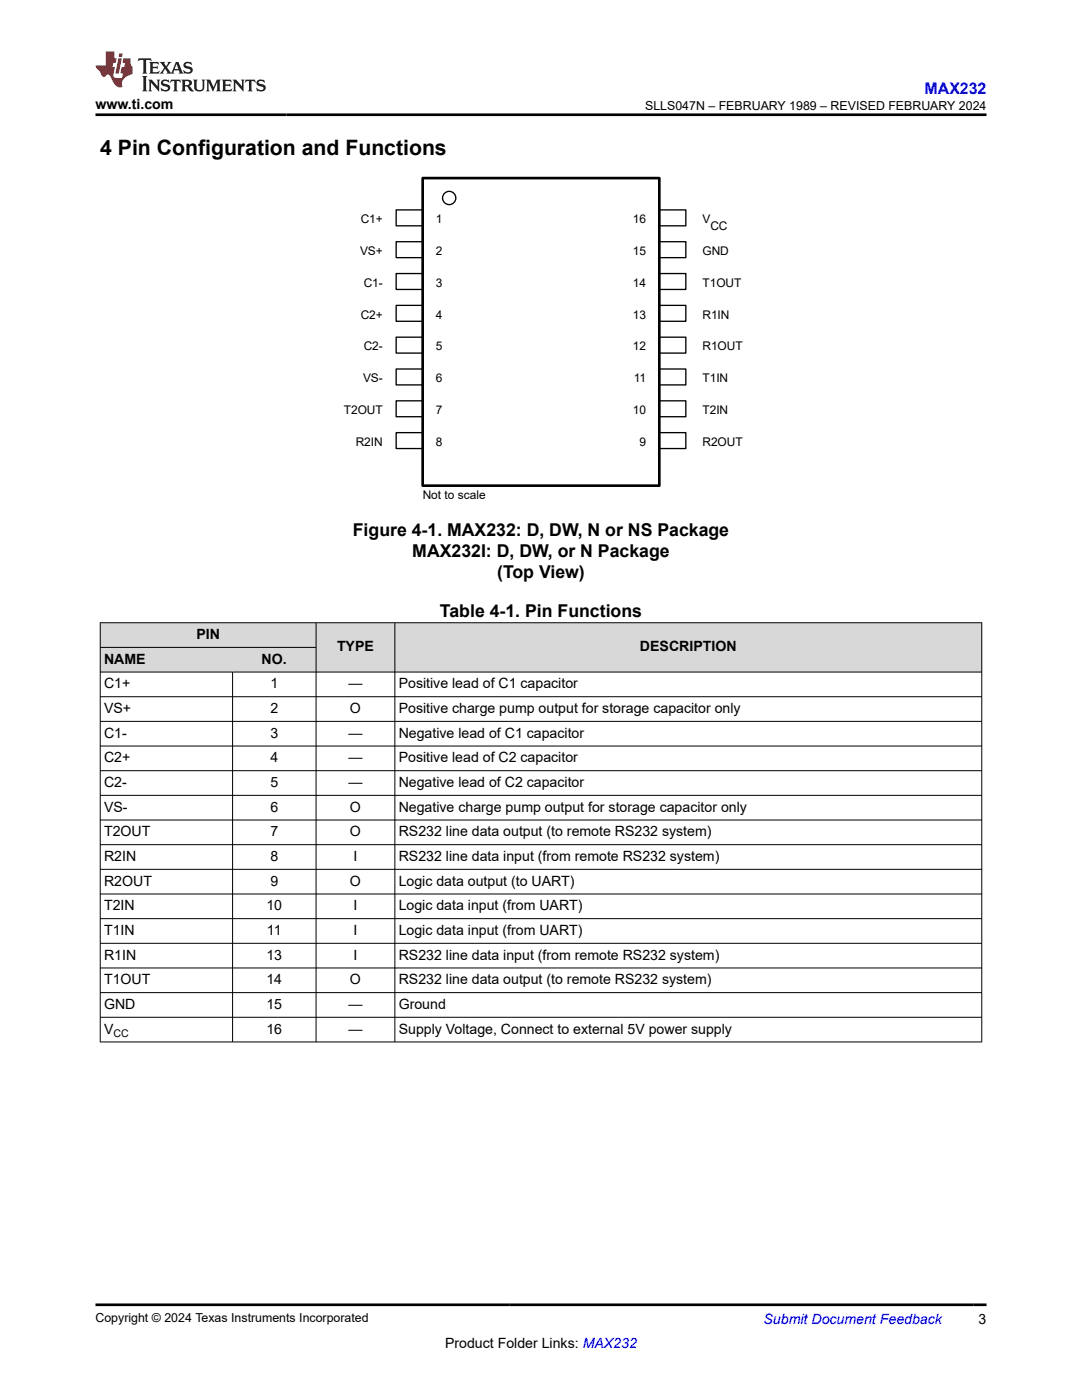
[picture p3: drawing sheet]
<svg xmlns="http://www.w3.org/2000/svg" width="216mm" height="279mm" viewBox="0 0 216 279" stroke-linecap="round" stroke-linejoin="round" font-family="sans-serif">
<path d="M79 41.9h5.3v3.2h-5.3z" fill="none" stroke="#000" stroke-width=".26"/>
<path d="M131.6 41.9h5.3v3.2h-5.3z" fill="#fff"/>
<path d="M131.6 41.9h5.3v3.2h-5.3z" fill="none" stroke="#000" stroke-width=".26"/>
<path d="M79 48.2h5.3v3.2h-5.3z" fill="#fff"/>
<path d="M79 48.2h5.3v3.2h-5.3z" fill="none" stroke="#000" stroke-width=".26"/>
<path d="M131.6 48.2h5.3v3.2h-5.3z" fill="#fff"/>
<path d="M131.6 48.2h5.3v3.2h-5.3z" fill="none" stroke="#000" stroke-width=".26"/>
<path d="M79 54.6h5.3v3.2h-5.3z" fill="#fff"/>
<path d="M79 54.6h5.3v3.2h-5.3z" fill="none" stroke="#000" stroke-width=".26"/>
<path d="M131.6 54.6h5.3v3.2h-5.3z" fill="#fff"/>
<path d="M131.6 54.6h5.3v3.2h-5.3z" fill="none" stroke="#000" stroke-width=".26"/>
<path d="M79 60.9h5.3v3.2h-5.3z" fill="#fff"/>
<path d="M79 60.9h5.3v3.2h-5.3z" fill="none" stroke="#000" stroke-width=".26"/>
<path d="M131.6 60.9h5.3v3.2h-5.3z" fill="#fff"/>
<path d="M131.6 60.9h5.3v3.2h-5.3z" fill="none" stroke="#000" stroke-width=".26"/>
<path d="M79 67.3h5.3v3.2h-5.3z" fill="#fff"/>
<path d="M79 67.3h5.3v3.2h-5.3z" fill="none" stroke="#000" stroke-width=".26"/>
<path d="M131.6 67.3h5.3v3.2h-5.3z" fill="#fff"/>
<path d="M131.6 67.3h5.3v3.2h-5.3z" fill="none" stroke="#000" stroke-width=".26"/>
<path d="M79 73.6h5.3v3.2h-5.3z" fill="#fff"/>
<path d="M79 73.6h5.3v3.2h-5.3z" fill="none" stroke="#000" stroke-width=".26"/>
<path d="M131.6 73.6h5.3v3.2h-5.3z" fill="#fff"/>
<path d="M131.6 73.6h5.3v3.2h-5.3z" fill="none" stroke="#000" stroke-width=".26"/>
<path d="M79 80h5.3v3.2h-5.3z" fill="#fff"/>
<path d="M79 80h5.3v3.2h-5.3z" fill="none" stroke="#000" stroke-width=".26"/>
<path d="M131.6 80h5.3v3.2h-5.3z" fill="#fff"/>
<path d="M131.6 80h5.3v3.2h-5.3z" fill="none" stroke="#000" stroke-width=".26"/>
<path d="M79 86.3h5.3v3.2h-5.3z" fill="#fff"/>
<path d="M79 86.3h5.3v3.2h-5.3z" fill="none" stroke="#000" stroke-width=".26"/>
<path d="M131.6 86.3h5.3v3.2h-5.3z" fill="#fff"/>
<g fill="none" stroke="#000" stroke-width=".26">
<path d="M131.6 86.3h5.3v3.2h-5.3z"/>
<circle cx="89.6" cy="39.5" r="1.32"/>
</g>
<path d="M84.3 35.5h47.3v61.4h-47.3z" fill="none" stroke="#000" stroke-width=".53"/>
<g fill="#d8d8d8">
<path d="M20 124.3h175.9v4.9h-175.9z" fill-rule="evenodd"/>
<path d="M20.1 124.3h42.9v4.8h-42.9z" fill-rule="evenodd"/>
<path d="M63.1 124.3h15.6v9.8h-15.6z" fill-rule="evenodd"/>
<path d="M78.9 124.3h116.9v9.8h-116.9z" fill-rule="evenodd"/>
<path d="M20.1 129.3h26.3v4.8h-26.3z" fill-rule="evenodd"/>
<path d="M46.4 129.3h16.6v4.8h-16.6z" fill-rule="evenodd"/>
</g>
<g fill="none" stroke="#000" stroke-width=".2">
<path d="M19.9 124.3h176.1M19.9 129.2h43.2M19.9 139h176.1M20 124.2v83.8M46.4 134.1v73.9M63.1 124.2v83.8M78.8 124.2v83.8M195.9 124.2v83.8M196 134.1h-176.1M19.9 144h176.1M19.9 148.9h176.1M19.9 153.8h176.1"/>
<path d="M19.9 158.7h176.1M19.9 163.7h176.1M19.9 168.6h176.1M19.9 173.5h176.1M19.9 178.4h176.1M19.9 183.3h176.1M19.9 188.3h176.1M19.9 193.2h176.1M19.9 198.1h176.1M19.9 203h176.1M19.9 207.9h176.1"/>
</g>
<path d="M27.7 11.6l-.2 .6 .5-.2h.6v.1v2.2l-.2 .4h1l-.2-.4v-2.2v-.1h.5l.5 .2-.1-.6zM29.8 12.4l.2 .3v1.6l-.2 .4h1.9l.1-.6a1.08 1.08 0 0 1-1.3 .2v-.7h.6l.4 .2v-.7l-.4 .2h-.6v-.5l.2-.2a1 1 0 0 1 1 .3l-.1-.5zM31.8 12.4l1 1.1-1 1.2h.9l-.2-.2 .4-.8 .5 .8-.2 .2h1.6l-.2-.2 .1-.5h1l.1 .5-.1 .2h.9l-.2-.4-.8-1.9h-.5l-1 2.1-.8-1.1 .9-1h-.8l.2 .2-.5 .6-.3-.6 .1-.2zM35.2 12.8l.4 1h-.8zM36.8 12.5a.65 .65 0 0 0-.2 .7 .65 .65 0 0 0 .6 .5l.7 .1 .1 .3a.79 .79 0 0 1-.7 .4 .79 .79 0 0 1-.7-.5l.1 .7 .2-.1a.93 .93 0 0 0 1.1 0 .93 .93 0 0 0 .4-.9 1.46 1.46 0 0 0-1.2-.6l-.1-.3a1.09 1.09 0 0 1 1.2 .2l-.2-.6-.1 .1-.6-.2zM28.4 15.2l.2 .4v2.2l-.2 .4h1l-.2-.4v-2.2l.2-.4zM29.6 15.9l.2 .4v1.5l-.2 .4h.8l-.3-.4v-1.3l1.7 1.8v-2l.2-.4h-.8l.2 .2 .1 1.1-1.2-1.3zM32.3 16a.65 .65 0 0 0-.2 .8 .65 .65 0 0 0 .7 .4l.6 .2 .1 .2a.79 .79 0 0 1-.7 .4 .79 .79 0 0 1-.7-.5l.1 .7 .2-.1a.93 .93 0 0 0 1.1 .1 .93 .93 0 0 0 .4-1 1.46 1.46 0 0 0-1.2-.5l-.1-.4a1.09 1.09 0 0 1 1.2 .2l-.2-.6-.1 .1-.6-.1zM34.1 15.9l-.1 .6a.63 .63 0 0 1 .7-.3l.1 1.6-.3 .4h1l-.2-.4v-1.6a.66 .66 0 0 1 .8 .3l-.1-.6zM36.2 15.9l.2 .4v1.5l-.2 .4h.9l-.2-.2v-.7h.5l.1 .2a.79 .79 0 0 0 1.2 .6l-1-.9a.61 .61 0 0 0 .6-.6 .61 .61 0 0 0-.5-.7zM36.9 16.2h.2a.47 .47 0 0 1 .5 .1 .47 .47 0 0 1 .1 .5l-.2 .1-.6 .1zM38.5 15.9l.2 .2a2.27 2.27 0 0 0 .4 2 1.04 1.04 0 0 0 1.7-.7v-1.3l.2-.2h-.8l.2 .4v1.1a.6 .6 0 0 1-.6 .6 .6 .6 0 0 1-.6-.6v-1.1l.3-.4zM41.1 15.9l.2 .4v1.5l-.2 .4h.7l-.2-.4v-1.4l.9 1.9 .8-1.9v1.4l-.2 .4h1l-.3-.4v-1.5l.3-.4h-.8l-.7 1.5-.7-1.5zM44.3 15.9l.2 .4v1.5l-.2 .4h1.9l.1-.6a1.09 1.09 0 0 1-1.3 .2v-.7h.6l.4 .2v-.6l-.4 .2h-.6v-.6l.2-.1a1.01 1.01 0 0 1 1 .3l-.1-.6zM46.4 15.9l.3 .4v1.5l-.3 .4h.8l-.2-.4v-1.3l1.6 1.8v-2l.2-.4h-.7l.2 .2v1.1l-1.2-1.3zM49 15.9l-.1 .6a.63 .63 0 0 1 .8-.3v1.6l-.3 .4h1l-.2-.4v-1.6a.66 .66 0 0 1 .8 .3l-.1-.6zM51.4 16a.65 .65 0 0 0-.2 .8 .65 .65 0 0 0 .6 .4l.6 .2 .2 .2a.79 .79 0 0 1-.8 .4 .79 .79 0 0 1-.6-.5l.1 .7 .2-.1a.93 .93 0 0 0 1 .1 .93 .93 0 0 0 .5-1 1.46 1.46 0 0 0-1.3-.5l-.1-.4a1.09 1.09 0 0 1 1.3 .2l-.2-.6-.2 .1-.5-.1z" fill="#231f20"/>
<path d="M21.1 10.3v2.7h-2.1l.1 .4 .9 1a.95 .95 0 0 0 .9 .9 .59 .59 0 0 1 .6-.4 .59 .59 0 0 1 .5 .3l.4 .8a1.59 1.59 0 0 0 2.1 1.4 1.61 1.61 0 0 1 1-2.3l1-.3-.1-1.5a1.59 1.59 0 0 1-.4-1.7h-1.4l-.2 .9h.5l-.1 .9h-.5l-.2 .9v.3l.4 .1-.2 .9h-.6a.73 .73 0 0 1-1.1-.7l.3-1.5h-.5l.2-.9h.5l.2-.9h-.5v-1.3zM23.6 11.6l-.6 3.1h.7l.6-3.1zM23.8 10.7l-.1 .6h.7l.1-.6z" fill="#ed1c24"/>
<path d="M19 22.9h177.8M19 260.4h177.8" fill="none" stroke="#000" stroke-width=".53"/>
<text font-size="4.2" x="20" y="30.9">4 Pin Configuration and Functions</text>
<g font-size="3.5">
<text x="70.4" y="106.9">Figure 4-1. MAX232: D, DW, N or NS Package</text>
<text x="82.3" y="111.1">MAX232I: D, DW, or N Package</text>
<text x="99.2" y="115.4">(Top View)</text>
<text x="87.8" y="123.1">Table 4-1. Pin Functions</text>
</g>
<text font-size="3.2" fill="#00f" x="184.5" y="18.7">MAX232</text>
<g font-size="2.8">
<text x="19" y="21.8">www.ti.com</text>
<text x="39.2" y="127.6">PIN</text>
<text x="67.2" y="130">TYPE</text>
<text x="127.7" y="130">DESCRIPTION</text>
<text x="20.8" y="137.4">C1+</text>
<text x="20.8" y="132.5">NAME</text>
<text x="52.2" y="132.5">NO.</text>
<text x="54" y="137.4">1</text>
<text x="69.5" y="137.4">—</text>
<text x="79.6" y="137.4">Positive lead of C1 capacitor</text>
<text x="20.8" y="142.3">VS+</text>
<text x="54" y="142.3">2</text>
<text x="69.8" y="142.3">O</text>
<text x="79.6" y="142.3">Positive charge pump output for storage capacitor only</text>
<text x="20.8" y="147.2">C1-</text>
<text x="54" y="147.2">3</text>
<text x="69.5" y="147.2">—</text>
<text x="79.6" y="147.2">Negative lead of C1 capacitor</text>
<text x="20.8" y="152.2">C2+</text>
<text x="54" y="152.2">4</text>
<text x="69.5" y="152.2">—</text>
<text x="79.6" y="152.2">Positive lead of C2 capacitor</text>
<text x="20.8" y="157.1">C2-</text>
<text x="54" y="157.1">5</text>
<text x="69.5" y="157.1">—</text>
<text x="79.6" y="157.1">Negative lead of C2 capacitor</text>
<text x="20.8" y="162">VS-</text>
<text x="20.8" y="166.9">T2OUT</text>
<text x="54" y="162">6</text>
<text x="54" y="166.9">7</text>
<text x="69.8" y="162">O</text>
<text x="69.8" y="166.9">O</text>
<text x="79.6" y="162">Negative charge pump output for storage capacitor only</text>
<text x="79.6" y="166.9">RS232 line data output (to remote RS232 system)</text>
<text x="20.8" y="171.8">R2IN</text>
<text x="54" y="171.8">8</text>
<text x="70.5" y="171.8">I</text>
<text x="79.6" y="171.8">RS232 line data input (from remote RS232 system)</text>
<text x="20.8" y="176.8">R2OUT</text>
<text x="54" y="176.8">9</text>
<text x="69.8" y="176.8">O</text>
<text x="79.6" y="176.8">Logic data output (to UART)</text>
<text x="20.8" y="181.7">T2IN</text>
<text x="53.2" y="181.7">10</text>
<text x="70.5" y="181.7">I</text>
<text x="79.6" y="181.7">Logic data input (from UART)</text>
<text x="20.8" y="186.6">T1IN</text>
<text x="20.8" y="191.5">R1IN</text>
<text x="53.2" y="191.5">13</text>
<text x="53.3" y="186.6">11</text>
<text x="70.5" y="186.6">I</text>
<text x="70.5" y="191.5">I</text>
<text x="79.6" y="186.6">Logic data input (from UART)</text>
<text x="79.6" y="191.5">RS232 line data input (from remote RS232 system)</text>
<text x="20.8" y="196.5">T1OUT</text>
<text x="53.2" y="196.5">14</text>
<text x="69.8" y="196.5">O</text>
<text x="79.6" y="196.5">RS232 line data output (to remote RS232 system)</text>
<text x="20.8" y="201.4">GND</text>
<text x="53.2" y="201.4">15</text>
<text x="69.5" y="201.4">—</text>
<text x="79.6" y="201.4">Ground</text>
<text x="20.8" y="206.3">V</text>
<text x="53.2" y="206.3">16</text>
<text x="69.5" y="206.3">—</text>
<text x="79.6" y="206.3">Supply Voltage, Connect to external 5V power supply</text>
<text x="88.8" y="269">Product Folder Links: MAX232</text>
<text x="195.3" y="264.2">3</text>
</g>
<text font-size="2.8" fill="#00f" x="152.4" y="264.2">Submit Document Feedback</text>
<g font-size="2.5">
<text x="128.7" y="21.9">SLLS047N – FEBRUARY 1989 – REVISED FEBRUARY 2024</text>
<text x="19" y="263.9">Copyright © 2024 Texas Instruments Incorporated</text>
</g>
<g font-size="2.4">
<text x="72" y="44.5">C1+</text>
<text x="87" y="44.5">1</text>
<text x="126.3" y="44.5">16</text>
<text x="140.2" y="44.5">V</text>
<text x="141.7" y="45.9">CC</text>
<text x="71.8" y="50.9">VS+</text>
<text x="87" y="50.9">2</text>
<text x="126.3" y="50.9">15</text>
<text x="140.2" y="50.9">GND</text>
<text x="72.6" y="57.2">C1-</text>
<text x="87" y="57.2">3</text>
<text x="126.3" y="57.2">14</text>
<text x="140.2" y="57.2">T1OUT</text>
<text x="72" y="63.6">C2+</text>
<text x="87" y="63.6">4</text>
<text x="126.3" y="63.6">13</text>
<text x="140.2" y="63.6">R1IN</text>
<text x="72.6" y="69.9">C2-</text>
<text x="87" y="69.9">5</text>
<text x="126.3" y="69.9">12</text>
<text x="140.2" y="69.9">R1OUT</text>
<text x="72.4" y="76.3">VS-</text>
<text x="87" y="76.3">6</text>
<text x="126.4" y="76.3">11</text>
<text x="140.2" y="76.3">T1IN</text>
<text x="68.6" y="82.6">T2OUT</text>
<text x="87" y="82.6">7</text>
<text x="126.3" y="82.6">10</text>
<text x="140.2" y="82.6">T2IN</text>
<text x="71" y="89">R2IN</text>
<text x="87" y="89">8</text>
<text x="127.6" y="89">9</text>
<text x="140.2" y="89">R2OUT</text>
<text x="84.3" y="99.6">Not to scale</text>
</g>
<text font-size="2.1" x="22.6" y="206.9">CC</text>
</svg>
